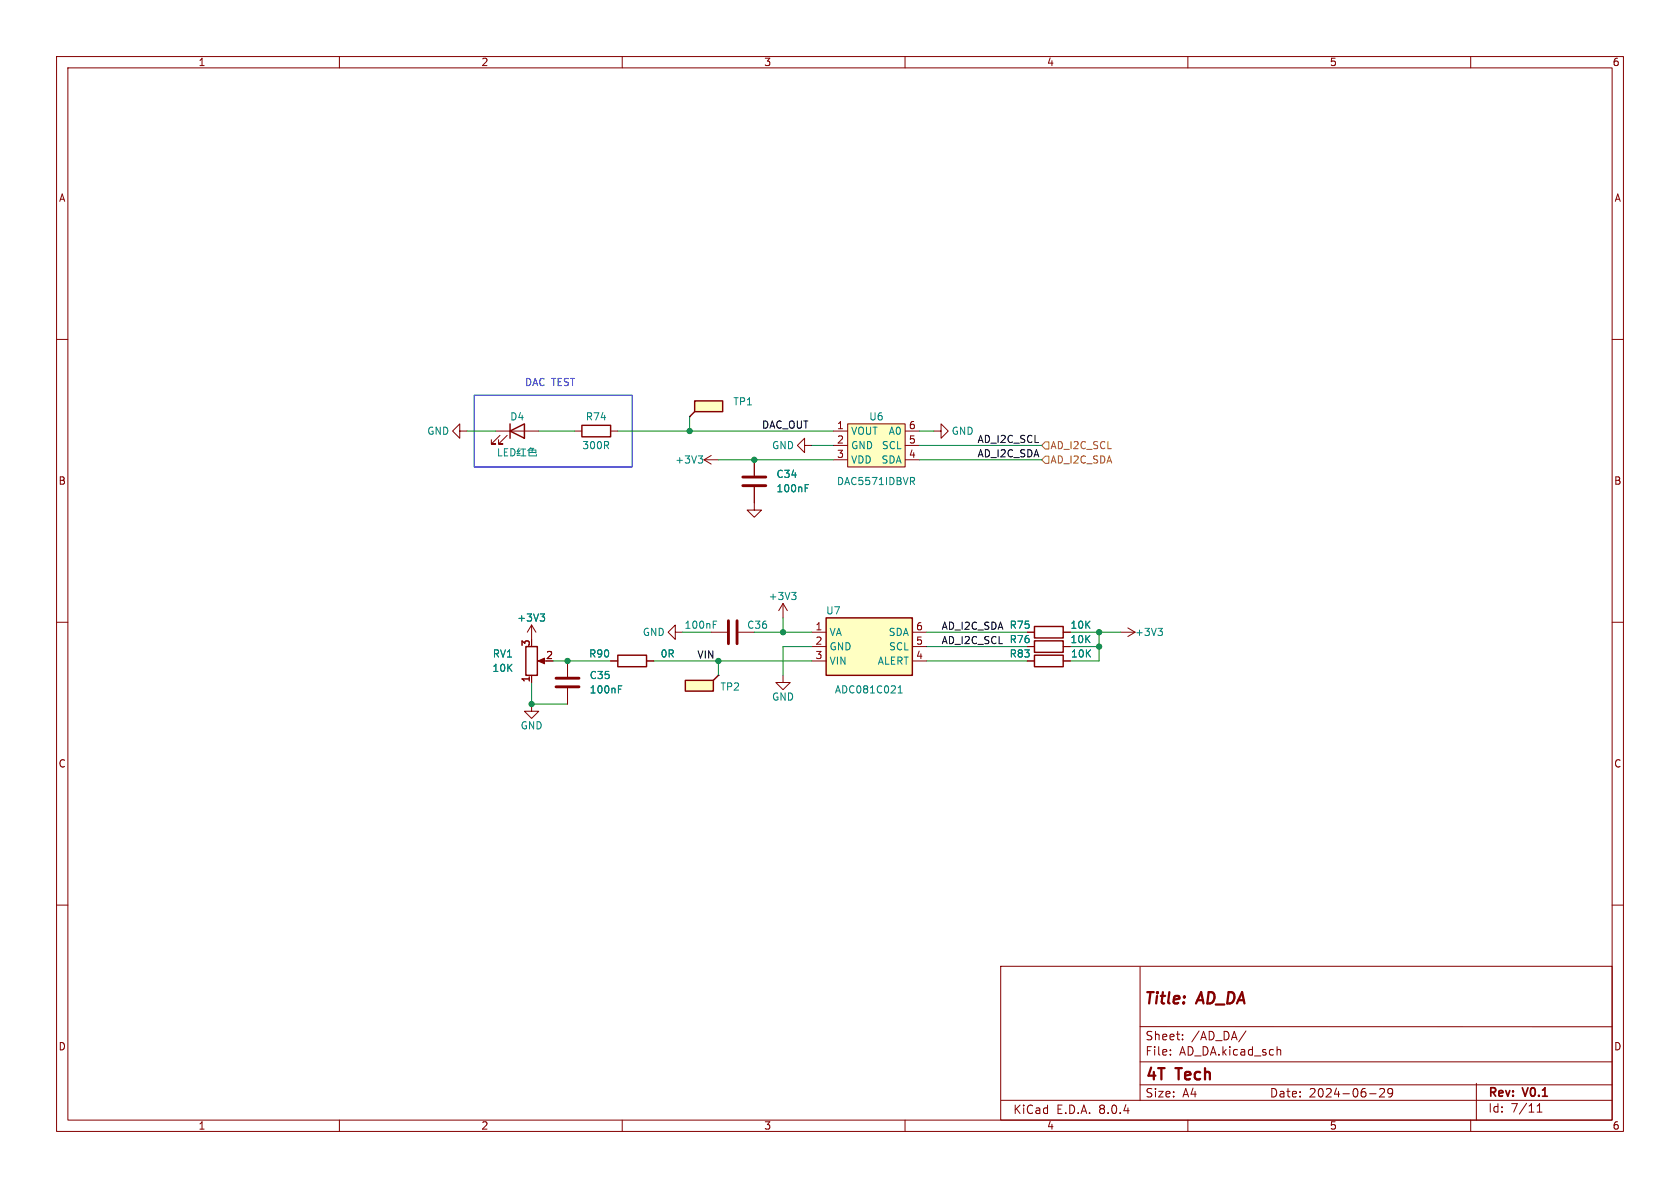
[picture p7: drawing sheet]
<svg xmlns="http://www.w3.org/2000/svg" width="297mm" height="210mm" viewBox="0 0 297 210" stroke-linecap="round" stroke-linejoin="round" font-family="sans-serif">
<g fill="none" stroke="#840000" stroke-width=".18">
<path d="M10 10h277v190h-277zM12 12h273v186h-273zM60 10v2M110 10v2M160 10v2M210 10v2M260 10v2M10 60h2M285 60h2M10 110h2M285 110h2M10 160h2"/>
<path d="M285 160h2M176.9 170.8h108.1v27.2h-108.1zM201.5 170.9v23.7M60 198v2M110 198v2M160 198v2M177 194.5h108M201.5 181.5h83.5M201.5 191.8h83.5M201.5 187.7h83.5M206.9 186.4v.1M206.9 185.6v.1"/>
<path d="M209.1 183.7v.1M209.1 182.9v.1M210 198v2M220.3 182.2l-1.3 2M225.8 185.6h.5l.1 .9M242.1 193.3h1.2M243.9 192.6l.6-.2 .2 .2 .1 .2-1 1.1h1M246.2 193.1l-.3 .2h-.4l-.2-.2 .2-.6 .4-.1 .2 .2a.99 .99 0 0 1-.3 1.3h-.3M260 198v2M261 191.5v6.5M271.7 196.6h.9M271.7 195.5l.5-.4v1.5"/>
</g>
<path d="M121.2 120.3h4.9v1.9h-4.9z" fill="#ffffc2"/>
<path d="M127 119.4l-.9 .9M121.2 120.3h4.9v1.9h-4.9z" fill="none" stroke="#840000" stroke-width=".25"/>
<path d="M133.3 86.1v4.1h1.3l-1.3 1.2-1.2-1.2h1.2M133.3 81.3v2.8M127 119.4h.1M198.1 111.8h2.6M199.4 111l1.3 .8M200.7 111.8l-1.3 .7" fill="none" stroke="#840000" stroke-width=".18"/>
<path d="M131.3 85.9h4.1M131.3 84.3h4.1" fill="none" stroke="#840000" stroke-width=".51"/>
<path d="M142.4 86.3h.4M142.4 85.7h.6M204.7 111.1h.8l-.4 .5M205.3 111.6l.2 .2v.3l-.2 .2" fill="none" stroke="#008484" stroke-width=".18"/>
<path d="M149.9 74.9h10.1v7.7h-10.1z" fill="#ffffc2"/>
<path d="M142.2 78.7v-1.2l-1.2 1.2 1.2 1.3v-1.3h1.3M147.3 76.2h2.6M147.3 78.7h2.6M149.9 74.9h10.1v7.7h-10.1zM160 76.2h2.6M160 78.7h2.6M147.3 81.3h2.6M160 81.3h2.6M138.4 119.4v1.3h1.3l-1.3 1.2-1.2-1.2h1.2" fill="none" stroke="#840000" stroke-width=".18"/>
<path d="M161.3 85.1l.4 .6M161.4 84.4l.3 .2-.1 .3-.2 .2" fill="none" stroke="#008484" stroke-width=".18"/>
<path d="M146 109.2h15.3v10.2h-15.3z" fill="#ffffc2"/>
<path d="M90.2 76.2l2.5-1.3v2.6zM90.2 74.9v2.6M102.9 75.2h5v2h-5zM93 114.3h2v5.1h-2zM109.2 115.8h5.1v2.1h-5.1zM146 109.2h15.3v10.2h-15.3zM182.9 113.3h5.1v2h-5.1zM182.9 115.8h5.1v2.1h-5.1zM182.9 110.7h5.1v2.1h-5.1z" fill="none" stroke="#840000" stroke-width=".25"/>
<g fill="none" stroke="#840000" stroke-width=".18">
<path d="M81.3 76.2v-1.3l-1.3 1.3 1.3 1.3v-1.3h1.2M87.6 76.2h7.6M88.4 77l-1.5 1.5h.7h-.7v-.8M89.7 77l-1.6 1.5h.8h-.8v-.8M101.6 76.2h1.3M107.9 76.2h1.3M165.1 76.2h1.3v-1.3l1.2 1.3-1.2 1.3v-1.3M124.5 81.3l1.2 .7M124.5 81.3h2.5M125.7 80.5l-1.2 .8M94 110.5v2.5M94 119.4v1.3"/>
<path d="M94 110.5l-.8 1.3M94 110.5l.7 1.3M95.5 116.8h1M100.3 116.8v2.8M107.9 116.8h1.3M114.3 116.8h1.3M119.4 111.8v1.2l-1.3-1.2 1.3-1.3v1.3h1.2M125.7 111.8h2.8M130.6 111.8h2.7M138.4 106.7l.8 1.3M138.4 106.7v2.5M138.4 106.7l-.7 1.3"/>
<path d="M143.5 111.8h2.5M143.5 114.3h2.5M143.5 116.8h2.5M161.3 111.8h2.5M161.3 114.3h2.5M161.3 116.8h2.5M181.6 111.8h1.3M181.6 114.3h1.3M181.6 116.8h1.3M188 111.8h1.2M188 114.3h1.2M188 116.8h1.2"/>
<path d="M94 124.5v1.2h1.2l-1.2 1.3-1.3-1.3h1.3M100.3 121.7v2.8"/>
</g>
<g fill="none" stroke="#008484" stroke-width=".18">
<path d="M88.1 79.3v1.3h.6M89.2 79.9h.4M89.8 79.3h-.6v1.3h.6M90.3 79.3a.64 .64 0 0 1 .8 .7 .64 .64 0 0 1-.8 .6zM91.5 79.6v.2M91.8 79.8l-.4 .4h.6M91.8 79.2l-.3 .5M92 79.6l-.2 .1-.4 .1M92.1 79.4h.8M92.5 79.4v1.2M93.5 80h1.2M93.5 79.5v1"/>
<path d="M93.5 79.6h1.2v.5M93.7 79.3h.7M93.8 79.1l-.5 .6M94.3 79.3l-.2 .3v.4M92 80.5h-.6M92.1 80.6h.9M94.9 80.3l-.1 .3h-1.3M123.4 80.6h.8l-.4 .5M124 81.1l.2 .2v.3l-.2 .3M95.5 108.5h.8l-.4 .5M96 109l.3 .3v.3l-.3 .2M126.1 110.4h.4"/>
<path d="M126.1 109.8h.6M139.9 104.7h.8l-.4 .5M140.5 105.2l.2 .2v.3l-.2 .3M109.3 121.8h.5M109.3 121.2h.6M158.8 122.5h.7M158.8 121.6l.3-.4v1.3"/>
</g>
<path d="M98.3 119.9h4.1M128.8 109.7v4.1M130.3 109.7v4.1M98.3 121.4h4.1" fill="none" stroke="#840000" stroke-width=".51"/>
<path d="M95.1 116.8l1.2-.5v1z" fill="#840000" stroke="#840000" stroke-width=".18"/>
<path d="M122.8 70.9h5v1.9h-5z" fill="#ffffc2"/>
<path d="M122.8 70.9h5v1.9h-5zM122.8 72.8l-.9 .9" fill="none" stroke="#840000" stroke-width=".25"/>
<g fill="none" stroke="#840000" stroke-width=".18">
<path d="M121.9 73.7h.1M133.3 81.3v2.8M133.3 86.1v2.8M94 119.4v1.3M100.3 116.8v2.8M107.9 116.8h1.3M114.3 116.8h1.3M181.6 116.8h1.3M181.6 114.3h1.3M181.6 111.8h1.3M188 116.8h1.2M188 114.3h1.2"/>
<path d="M188 111.8h1.2M100.3 121.7v2.8"/>
</g>
<path d="M184.8 78.1h.6v1.3h-.6l-.7-.7zM184.8 80.6h.6v1.3h-.6l-.7-.6z" fill="none" stroke="#848400" stroke-width=".18"/>
<path d="M83.8 69.9h28v12.7h-28z" fill="none" stroke="#0000c2" stroke-width=".18"/>
<g fill="none" stroke="#008400" stroke-width=".18">
<path d="M82.5 76.2h5.1M95.2 76.2h6.4M109.2 76.2h38.1M121.9 73.7v2.5M143.5 78.7h3.8M162.6 76.2h2.5M162.6 78.7h21.5M127 81.3h20.3M162.6 81.3h21.5M97.8 116.8h10.1M115.6 116.8h27.9M120.6 111.8h5.1"/>
<path d="M127 116.8v2.6M133.3 111.8h10.2M138.4 109.2v2.6M143.5 114.3h-5.1v5.1M163.8 111.8h17.8M163.8 116.8h17.8M163.8 114.3h17.8M189.2 111.8h8.9M189.2 114.3h5.1M194.3 111.8v5h-5.1M94 120.7v3.8h6.3"/>
</g>
<path d="M142.4 86.3h.4M142.4 85.7h.6M95.5 108.5h.8l-.4 .5M96 109l.3 .3v.3l-.3 .2M109.3 121.8h.5M109.3 121.2h.6" fill="none" stroke="#008484" stroke-width=".18"/>
<g fill="#008400" stroke="#008400" stroke-width=".18">
<circle cx="138.4" cy="111.8" r=".46"/>
<circle cx="100.3" cy="116.8" r=".46"/>
<circle cx="127" cy="116.8" r=".46"/>
<circle cx="94" cy="124.5" r=".46"/>
<circle cx="133.3" cy="81.3" r=".46"/>
<circle cx="121.9" cy="76.2" r=".46"/>
<circle cx="194.3" cy="111.8" r=".46"/>
<circle cx="194.3" cy="114.3" r=".46"/>
</g>
<g font-size="2.8" fill="#840000">
<text x="202.1" y="178.1">Title:</text>
<text x="211.8" y="178.1">AD_DA</text>
<text x="202.4" y="191.5">4T</text>
<text x="208.1" y="191.5">Tech</text>
</g>
<g font-size="2.1" fill="#840000">
<text x="202.4" y="184.1">Sheet:</text>
<text x="210.6" y="184.1">/AD_DA/</text>
<text x="202.4" y="186.8">File:</text>
<text x="208.5" y="186.8">AD_DA.kicad_sch</text>
<text x="179" y="197.1">KiCad</text>
<text x="186.7" y="197.1">E.D.A.</text>
<text x="194.3" y="197.1">8.0.4</text>
<text x="202.4" y="194.2">Size:</text>
<text x="209" y="194.2">A4</text>
<text x="224.4" y="194.2">Date:</text>
<text x="231.4" y="194.2">2024-06-29</text>
<text x="263" y="194.3">Rev:</text>
<text x="263" y="196.9">Id:</text>
<text x="267.1" y="196.9">7/11</text>
<text x="269.4" y="194.3">V0.1</text>
</g>
<g font-size="1.8" fill="#840000">
<text x="35" y="11.9">1</text>
<text x="85" y="11.9">2</text>
<text x="135" y="11.9">3</text>
<text x="185" y="11.9">4</text>
<text x="235" y="11.9">5</text>
<text x="285" y="11.9">6</text>
<text x="10.3" y="35.9">A</text>
<text x="285.3" y="35.9">A</text>
<text x="147.9" y="75.9">1</text>
<text x="160.6" y="75.9">6</text>
<text x="147.9" y="78.5">2</text>
<text x="147.9" y="81">3</text>
<text x="160.6" y="81">4</text>
<text x="160.6" y="78.5">5</text>
<text x="10.3" y="85.9">B</text>
<text x="285.3" y="85.9">B</text>
<text x="144.1" y="111.5">1</text>
<text x="161.9" y="111.5">6</text>
<text x="93.7" y="114.4" transform="rotate(-90 93.7 114.4)">3</text>
<text x="96.4" y="116.6">2</text>
<text x="144.1" y="114">2</text>
<text x="144.1" y="116.6">3</text>
<text x="161.9" y="116.6">4</text>
<text x="161.9" y="114">5</text>
<text x="93.7" y="120.7" transform="rotate(-90 93.7 120.7)">1</text>
<text x="10.3" y="135.9">C</text>
<text x="285.3" y="135.9">C</text>
<text x="10.3" y="185.9">D</text>
<text x="285.3" y="185.9">D</text>
<text x="35" y="199.9">1</text>
<text x="85" y="199.9">2</text>
<text x="135" y="199.9">3</text>
<text x="185" y="199.9">4</text>
<text x="235" y="199.9">5</text>
<text x="285" y="199.9">6</text>
</g>
<text font-size="1.8" fill="#0000c2" x="92.7" y="68.3">DAC TEST</text>
<g font-size="1.8" fill="#008484">
<text x="129.5" y="71.9">TP1</text>
<text x="75.4" y="77.1">GND</text>
<text x="90.1" y="74.5">D4</text>
<text x="103.5" y="74.5">R74</text>
<text x="150.4" y="77.1">VOUT</text>
<text x="153.6" y="74.5">U6</text>
<text x="157" y="77.1">A0</text>
<text x="168.1" y="77.1">GND</text>
<text x="102.8" y="79.6">300R</text>
<text x="119.3" y="82.1">+3V3</text>
<text x="136.4" y="79.6">GND</text>
<text x="150.4" y="79.6">GND</text>
<text x="150.4" y="82.1">VDD</text>
<text x="155.7" y="82.1">SDA</text>
<text x="155.8" y="79.6">SCL</text>
<text x="137.2" y="87.2">100nF</text>
<text x="137.2" y="84.7">C34</text>
<text x="147.9" y="86">DAC5571IDBVR</text>
<text x="135.8" y="106.3">+3V3</text>
<text x="91.3" y="110.1">+3V3</text>
<text x="113.5" y="112.6">GND</text>
<text x="120.9" y="111.4">100nF</text>
<text x="132" y="111.4">C36</text>
<text x="145.9" y="108.8">U7</text>
<text x="146.6" y="112.6">VA</text>
<text x="157" y="112.6">SDA</text>
<text x="178.4" y="113.9">R76</text>
<text x="178.4" y="111.4">R75</text>
<text x="189.1" y="113.9">10K</text>
<text x="189.1" y="111.4">10K</text>
<text x="200.6" y="112.6">+3V3</text>
<text x="87" y="119">10K</text>
<text x="87" y="116.4">RV1</text>
<text x="104" y="116.4">R90</text>
<text x="116.7" y="116.4">0R</text>
<text x="146.6" y="115.2">GND</text>
<text x="146.6" y="117.7">VIN</text>
<text x="155.1" y="117.7">ALERT</text>
<text x="157.1" y="115.2">SCL</text>
<text x="178.4" y="116.4">R83</text>
<text x="189.2" y="116.4">10K</text>
<text x="104.1" y="122.8">100nF</text>
<text x="104.1" y="120.2">C35</text>
<text x="127.3" y="122.3">TP2</text>
<text x="136.4" y="124.1">GND</text>
<text x="147.5" y="122.8">ADC081C021</text>
<text x="91.9" y="129.1">GND</text>
</g>
<g font-size="1.8">
<text x="134.6" y="75.9">DAC_OUT</text>
<text x="172.7" y="78.4">AD_I2C_SCL</text>
<text x="172.7" y="80.9">AD_I2C_SDA</text>
<text x="166.4" y="111.4">AD_I2C_SDA R75</text>
<text x="166.4" y="114">AD_I2C_SCL</text>
<text x="123.2" y="116.5">VIN</text>
</g>
<g font-size="1.8" fill="#848400">
<text x="185.6" y="79.6">AD_I2C_SCL</text>
<text x="185.6" y="82.1">AD_I2C_SDA</text>
</g>
</svg>
